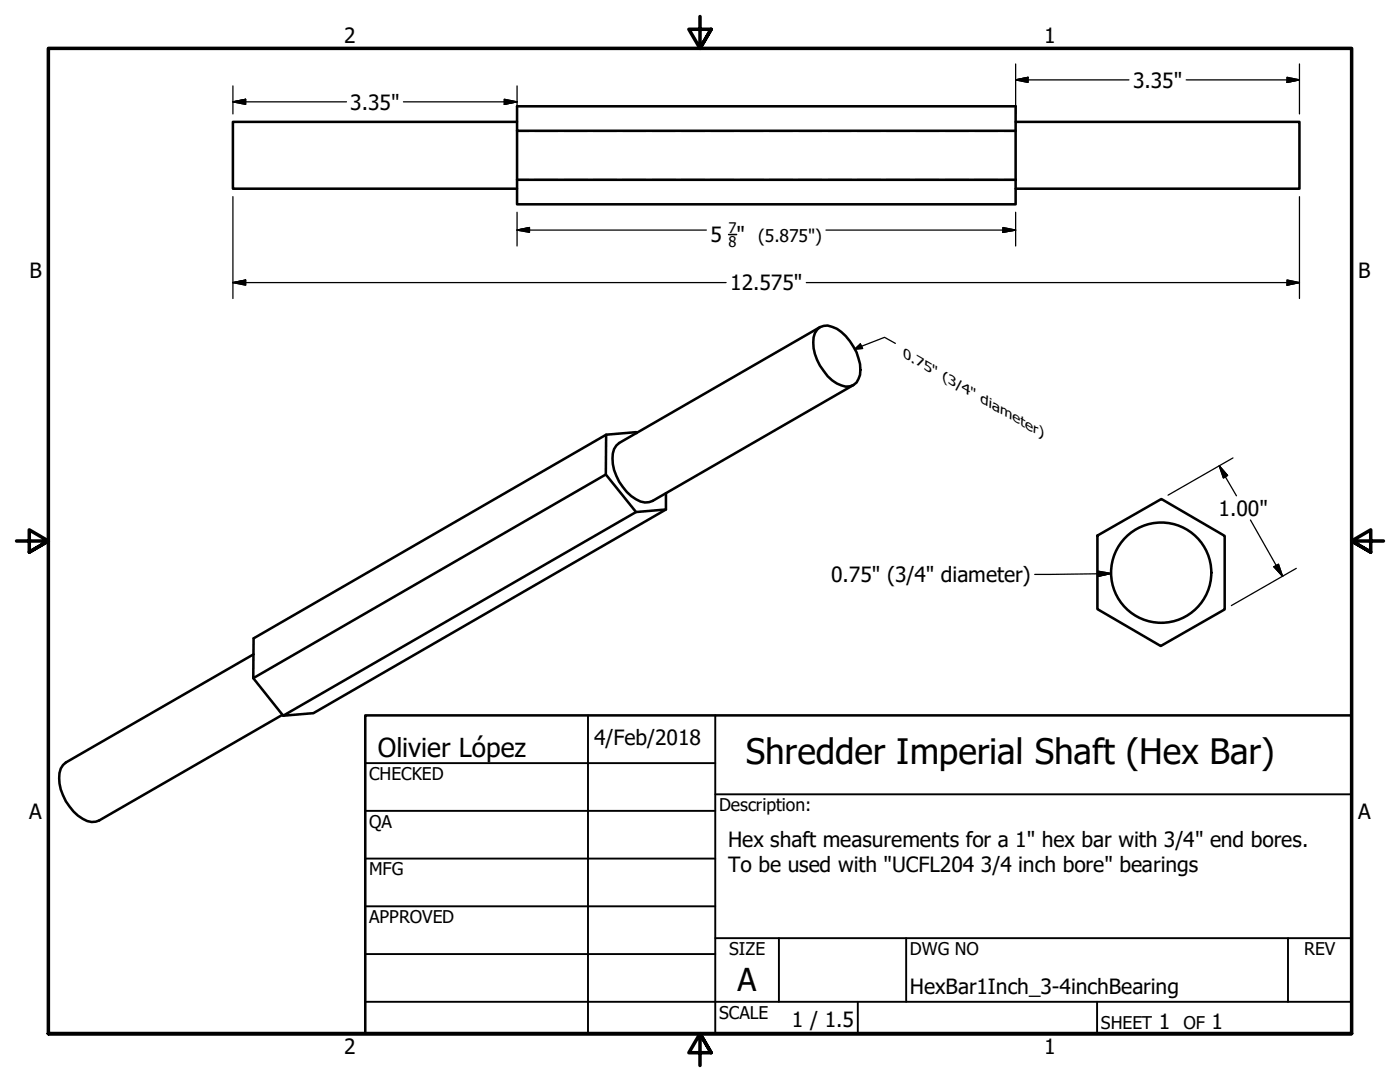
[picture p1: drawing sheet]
<svg xmlns="http://www.w3.org/2000/svg" width="279mm" height="216mm" viewBox="0 0 279 216" stroke-linecap="round" stroke-linejoin="round" font-family="sans-serif">
<!-- layer: Visible (ANSI) -->
<g fill="none" stroke="#000" stroke-width=".51">
<path d="M103.2 24.3h-56.7v13.4h56.7M103.2 35.9h99.5v4.9h-99.5zM103.2 26.1v9.8M202.7 24.3h56.6v13.4h-56.6M202.7 26.1v-4.9h-99.5v4.9h99.5v9.8M163.1 65.8a2.56 2.56 0 0 1 3-.6 9.3 9.3 0 0 1 5.2 6.3 5.5 5.5 0 0 1-.4 4.8 2.63 2.63 0 0 1-3 .6 8.9 8.9 0 0 1-4.8-5.1 7.3 7.3 0 0 1-.5-5.3zM163.6 65.3l-40 23.1a3.3 3.3 0 0 0-1.4 3 9.9 9.9 0 0 0 5.6 8.7l.9 .2 .8-.1 .7-.3 40.1-23.1M120.9 94.7l.1-8-70.4 40.7-.1 7.9 70.4-40.6 6 7.5M127.1 86.4l-.2-.2-5.9 .5M132.9 98.4v3.3l-70.4 40.6-6 .5M132.9 101.7l-6 .5-70.4 40.6-6-7.5M219 106.9l12.8-7.3 12.6 7.3v14.7l-12.8 7.3-12.6-7.4z"/>
<path d="M50.6 130.6l-37.5 21.5a3.3 3.3 0 0 0-1.3 3.2 9.9 9.9 0 0 0 5.6 8.5l.9 .2h.8l.7-.3 36.6-21.1"/>
<circle cx="231.7" cy="114.3" r="10"/>
</g>
<!-- layer: Hidden (ANSI) -->
<g fill="none" stroke="#000" stroke-width=".38">
<path d="M103.2 26.2h2.3M103.2 35.9h2.3M106.7 26.2h4.7M106.7 35.9h4.7M112.5 26.2h4.7M112.5 35.9h4.7M118.4 26.2h4.7M118.4 35.9h4.7M124.3 26.2h4.6M124.3 35.9h4.6M130.1 26.2h4.7M130.1 35.9h4.7"/>
<path d="M136 26.2h4.7M136 35.9h4.7M141.8 26.2h4.7M141.8 35.9h4.7M147.6 26.2h4.7M147.6 35.9h4.7M153.5 26.2h4.7M153.5 35.9h4.7M159.4 26.2h4.6M159.4 35.9h4.6M165.2 26.2h4.7M165.2 35.9h4.7"/>
<path d="M171.1 26.2h4.7M171.1 35.9h4.7M176.9 26.2h4.7M176.9 35.9h4.7M182.8 26.2h4.7M182.8 35.9h4.7M188.7 26.2h4.6M188.7 35.9h4.6M194.5 26.2h4.6M194.5 35.9h4.6M200.3 26.2h2.4M200.3 35.9h2.4"/>
</g>
<!-- layer: Border (ANSI) -->
<path d="M139.7 3.3v6.4l-2.2-3.9h4.4l-2.2 3.9 2.2-3.9M3.3 107.9h6.4l-3.9-2.2v4.5l3.9-2.3-3.9 2.3M276.1 107.9h-6.4l3.9-2.2v4.5l-3.9-2.3 3.9 2.3M9.7 206.2v-196.5h260v196.5h-260h260M141.9 210.1l-2.2-3.9 2.2 3.9h-4.4l2.2-3.9v6.4" fill="none" stroke="#000" stroke-width=".7"/>
<!-- layer: Title (ANSI) -->
<g fill="none" stroke="#000" stroke-width=".38">
<path d="M72.9 152.3h69.8M117.3 142.7v63.5M142.7 158.5h127M142.7 142.7v63.5M72.9 161.8h69.8M72.9 171.3h69.8M72.9 199.9h196.8M72.9 180.8h69.8M72.9 190.4h69.8M142.7 187.2h127M155.4 187.2v12.7M171.2 199.9v6.3"/>
<path d="M180.8 187.2v12.7M218.9 199.9v6.3M257 187.2v12.7"/>
</g>
<path d="M72.9 142.7h196.8v63.5h-196.8z" fill="none" stroke="#000" stroke-width=".51"/>
<!-- layer: Dimension (ANSI) -->
<g fill="none" stroke="#000" stroke-width=".25">
<path d="M46.5 17.1v5.6M100.6 19.8l2.6 .5-2.6 .5zM103.2 17.1v5.6M202.7 15.9l2.5-.5v1zM202.7 12.8v9.9M202.7 15.9h22.6M236.7 15.9h22.6M256.9 15.4l2.4 .5-2.4 .5zM259.3 12.8v9.9M46.5 20.3l2.5-.5v1zM46.5 20.3h22.7M46.5 39.2v20.4"/>
<path d="M80.5 20.3h22.7M259.3 39.2v20.4M46.5 56.4l2.5-.5v1zM46.5 56.4h98.4M103.2 45.9l2.5-.5v1zM103.2 45.9h37.8M103.2 42.4v6.7M160.9 56.4h98.4M164.8 45.9h37.9M200.2 45.4l2.5 .5-2.5 .5zM202.7 42.4v6.7M256.9 55.9l2.4 .5-2.4 .5z"/>
<path d="M170.6 69.7l1.1-1.1 .4 .9zM178.7 68.5l-2.2-1.2-5.9 2.4M243.3 93l1.7 1.9-.8 .5zM243.3 93l3.5 5.9M246.1 91.4l-13 7.4M219.2 114l2.5 .4-2.5 .6zM221.7 114.4l-15.2 .2M249.6 103.8l6.4 11.2M254.3 113.1l.8-.5 .9 2.4zM258.7 113.4l-13 7.4"/>
</g>
<g fill="#000" stroke="#000" stroke-width=".25">
<path d="M46.5 20.3l2.5-.5zM46.5 20.3l2.5-.5v1zM202.7 15.9l2.5-.5zM202.7 15.9l2.5-.5v1zM256.9 16.4l2.4-.5zM256.9 15.4l2.4 .5-2.4 .5zM100.6 20.8l2.6-.5zM100.6 19.8l2.6 .5-2.6 .5zM46.5 56.4l2.5-.5zM46.5 56.4l2.5-.5v1zM103.2 45.9l2.5-.5zM103.2 45.9l2.5-.5v1z"/>
<path d="M200.2 46.4l2.5-.5zM200.2 45.4l2.5 .5-2.5 .5zM256.9 56.9l2.4-.5zM256.9 55.9l2.4 .5-2.4 .5zM170.6 69.7l1.1-1.1zM170.6 69.7l1.1-1.1 .4 .9zM243.3 93l1.7 1.9zM243.3 93l1.7 1.9-.8 .5zM219.2 115l2.5-.6zM219.2 114l2.5 .4-2.5 .6zM254.3 113.1l1.7 1.9zM254.3 113.1l.8-.5 .9 2.4z"/>
</g>
<path d="M145.4 46.8h1.6" fill="none" stroke="#000" stroke-width=".32"/>
<text font-size="7" x="148.8" y="152.4">Shredder Imperial Shaft (Hex Bar)</text>
<text font-size="6.3" x="147.2" y="197.7">A</text>
<text font-size="5.2" x="75.4" y="151.1">Olivier López</text>
<g font-size="4.2">
<text x="68.7" y="8.6">2</text>
<text x="208.4" y="8.6">1</text>
<text x="226.1" y="17.5">3.35&quot;</text>
<text x="69.9" y="21.9">3.35&quot;</text>
<text x="141.8" y="48.3">5 &quot;</text>
<text x="5.9" y="55.5">B</text>
<text x="145.7" y="57.9">12.575&quot;</text>
<text x="271.1" y="55.5">B</text>
<text x="243.2" y="102.9">1.00&quot;</text>
<text x="165.9" y="116.1">0.75&quot; (3/4&quot; diameter)</text>
<text x="118.6" y="148.7">4/Feb/2018</text>
<text x="5.8" y="163.4">A</text>
<text x="271" y="163.4">A</text>
<text x="145.4" y="168.9">Hex shaft measurements for a 1&quot; hex bar with 3/4&quot; end bores.</text>
<text x="145.4" y="173.9">To be used with &quot;UCFL204</text>
<text x="195.8" y="173.9">3/4 inch bore&quot; bearings</text>
<text x="181.6" y="198.2">HexBar1Inch_3-4inchBearing</text>
<text x="158.1" y="204.9">1 / 1.5</text>
<text x="231.3" y="205.4">1</text>
<text x="241.8" y="205.4">1</text>
<text x="68.7" y="210.3">2</text>
<text x="208.4" y="210.3">1</text>
</g>
<g font-size="3.5">
<text x="151.3" y="48.3">(5.875&quot;)</text>
<text x="73.7" y="155.6">CHECKED</text>
<text x="143.5" y="161.8">Description:</text>
<text x="73.7" y="165.2">QA</text>
<text x="73.7" y="174.7">MFG</text>
<text x="73.7" y="184.2">APPROVED</text>
<text x="145.5" y="190.6">SIZE</text>
<text x="181.6" y="190.6">DWG NO</text>
<text x="260.3" y="190.5">REV</text>
<text x="143.5" y="203.3">SCALE</text>
<text x="219.7" y="205.4">SHEET</text>
<text x="236.2" y="205.4">OF</text>
</g>
<g font-size="2.9">
<text x="145.4" y="46.5">7</text>
<text x="145.4" y="49.3">8</text>
</g>
<text font-size="2.7" x="180.1" y="71.3" transform="rotate(30 180.1 71.3)">0.75&quot; (3/4&quot; diam eter)</text>
</svg>
